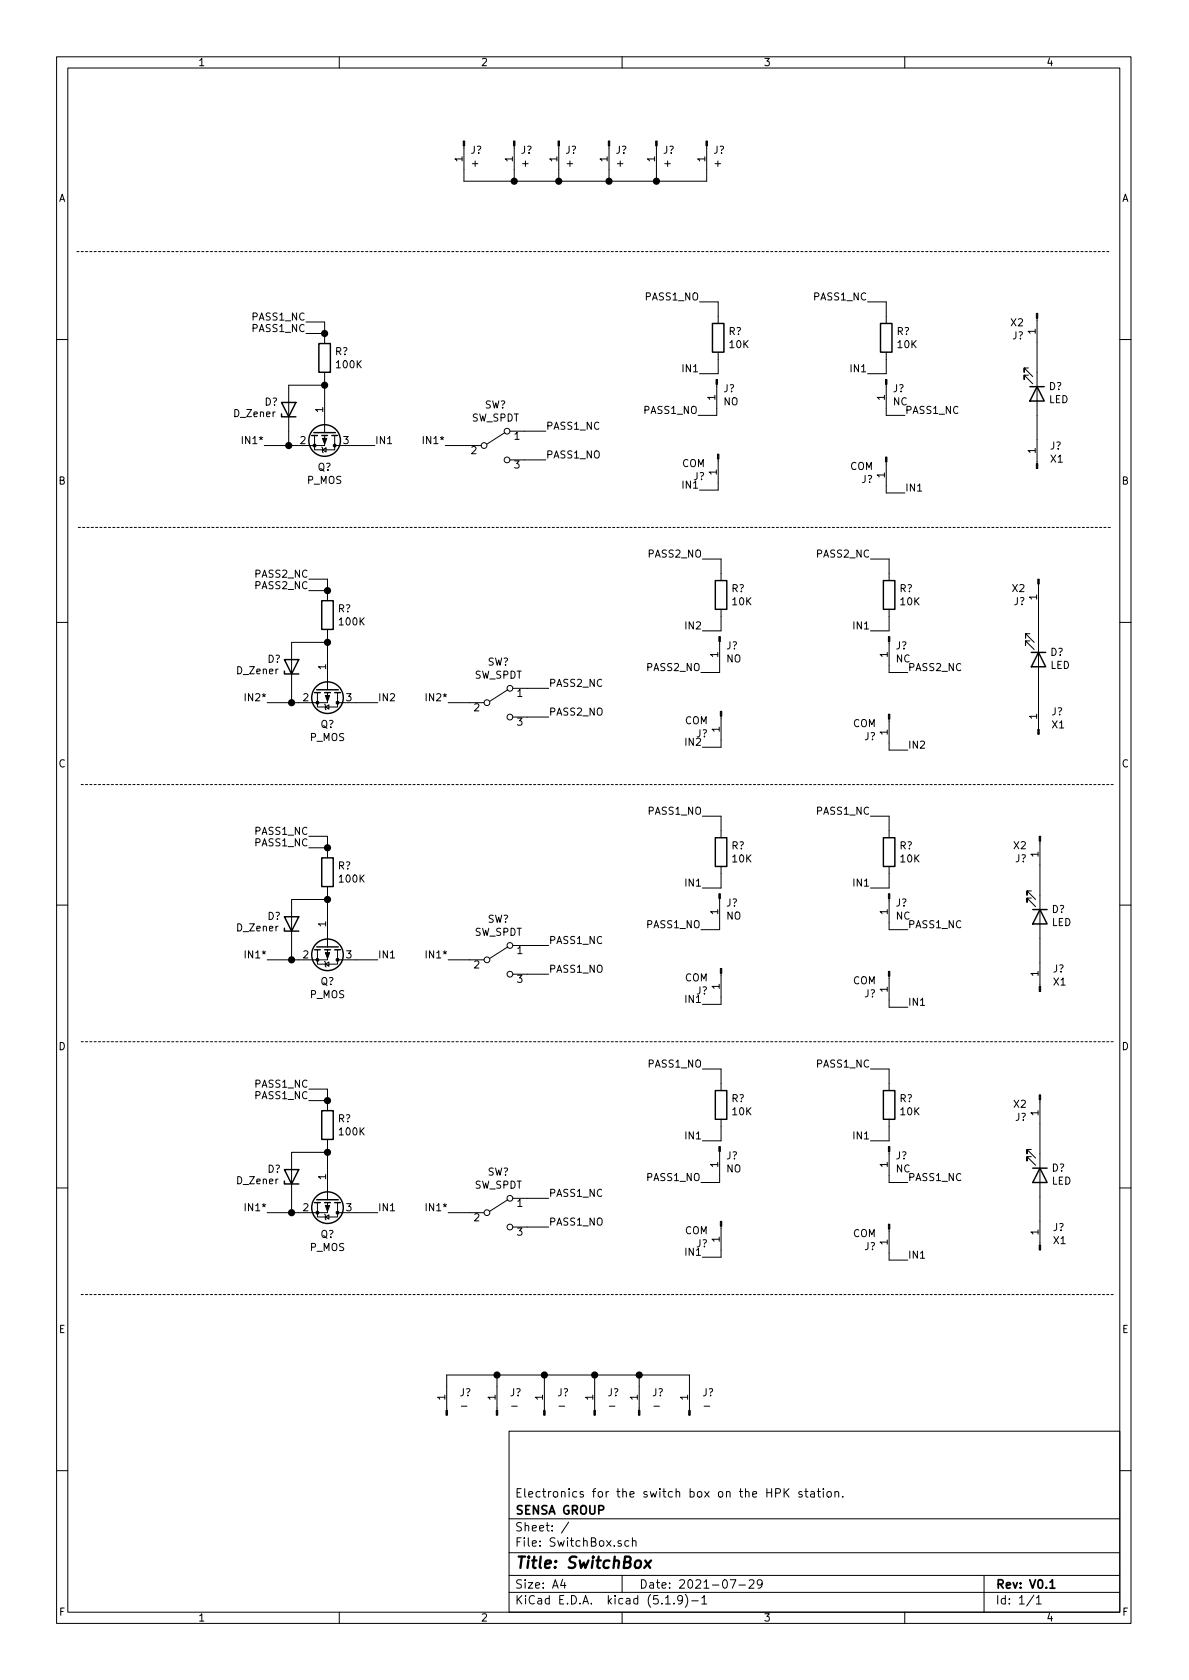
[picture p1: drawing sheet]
EESchema Schematic File Version 4
EELAYER 30 0
EELAYER END
$Descr A4 8268 11693 portrait
encoding utf-8
Sheet 1 1
Title "SwitchBox"
Date "2021-07-29"
Rev "V0.1"
Comp "SENSA GROUP"
Comment1 "Electronics for the switch box on the HPK station. "
Comment2 ""
Comment3 ""
Comment4 ""
$EndDescr
$Comp
L Connector:Conn_01x01_Male J?
U 1 1
P 4990 2640
F 0 "J?" V 5052 2684 50  0000 L CNN
F 1 "NO" V 5143 2684 50  0000 L CNN
F 2 "Connector:Banana_Jack_1Pin" H 4990 2640 50  0001 C CNN
F 3 "~" H 4990 2640 50  0001 C CNN
	1    4990 2640
	0    1    1    0   
$EndComp
$Comp
L Connector:Conn_01x01_Male J?
U 1 1
P 6170 3180
F 0 "J?" V 6324 3092 50  0000 R CNN
F 1 "COM" V 6233 3092 50  0000 R CNN
F 2 "Connector:Banana_Jack_1Pin" H 6170 3180 50  0001 C CNN
F 3 "~" H 6170 3180 50  0001 C CNN
	1    6170 3180
	0    1    1    0   
$EndComp
$Comp
L Connector:Conn_01x01_Male J?
U 1 1
P 6170 2640
F 0 "J?" V 6232 2684 50  0000 L CNN
F 1 "NC" V 6323 2684 50  0000 L CNN
F 2 "Connector:Banana_Jack_1Pin" H 6170 2640 50  0001 C CNN
F 3 "~" H 6170 2640 50  0001 C CNN
	1    6170 2640
	0    1    1    0   
$EndComp
$Comp
L Connector:Conn_01x01_Male J?
U 1 1
P 3230 980
F 0 "J?" V 3292 1024 50  0000 L CNN
F 1 "+" V 3383 1024 50  0000 L CNN
F 2 "Connector:Banana_Jack_1Pin" H 3230 980 50  0001 C CNN
F 3 "~" H 3230 980 50  0001 C CNN
	1    3230 980 
	0    1    1    0   
$EndComp
$Comp
L Connector:Conn_01x01_Male J?
U 1 1
P 3580 980
F 0 "J?" V 3642 1024 50  0000 L CNN
F 1 "+" V 3733 1024 50  0000 L CNN
F 2 "Connector:Banana_Jack_1Pin" H 3580 980 50  0001 C CNN
F 3 "~" H 3580 980 50  0001 C CNN
	1    3580 980 
	0    1    1    0   
$EndComp
$Comp
L Connector:Conn_01x01_Male J?
U 1 1
P 3890 980
F 0 "J?" V 3952 1024 50  0000 L CNN
F 1 "+" V 4043 1024 50  0000 L CNN
F 2 "Connector:Banana_Jack_1Pin" H 3890 980 50  0001 C CNN
F 3 "~" H 3890 980 50  0001 C CNN
	1    3890 980 
	0    1    1    0   
$EndComp
$Comp
L Connector:Conn_01x01_Male J?
U 1 1
P 4240 980
F 0 "J?" V 4302 1024 50  0000 L CNN
F 1 "+" V 4393 1024 50  0000 L CNN
F 2 "Connector:Banana_Jack_1Pin" H 4240 980 50  0001 C CNN
F 3 "~" H 4240 980 50  0001 C CNN
	1    4240 980 
	0    1    1    0   
$EndComp
$Comp
L Connector:Conn_01x01_Male J?
U 1 1
P 4570 980
F 0 "J?" V 4632 1024 50  0000 L CNN
F 1 "+" V 4723 1024 50  0000 L CNN
F 2 "Connector:Banana_Jack_1Pin" H 4570 980 50  0001 C CNN
F 3 "~" H 4570 980 50  0001 C CNN
	1    4570 980 
	0    1    1    0   
$EndComp
$Comp
L Connector:Conn_01x01_Male J?
U 1 1
P 4920 980
F 0 "J?" V 4982 1024 50  0000 L CNN
F 1 "+" V 5073 1024 50  0000 L CNN
F 2 "Connector:Banana_Jack_1Pin" H 4920 980 50  0001 C CNN
F 3 "~" H 4920 980 50  0001 C CNN
	1    4920 980 
	0    1    1    0   
$EndComp
Wire Wire Line
	3230 1260 3230 1180
Wire Wire Line
	3580 1180 3580 1260
Connection ~ 3580 1260
Wire Wire Line
	3580 1260 3230 1260
Wire Wire Line
	3890 1180 3890 1260
Connection ~ 3890 1260
Wire Wire Line
	3890 1260 3580 1260
Wire Wire Line
	4240 1180 4240 1260
Connection ~ 4240 1260
Wire Wire Line
	4570 1180 4570 1260
Connection ~ 4570 1260
Wire Wire Line
	4570 1260 4240 1260
Wire Wire Line
	4920 1180 4920 1260
Wire Wire Line
	4920 1260 4570 1260
$Comp
L Connector:Conn_01x01_Male J?
U 1 1
P 4800 9850
F 0 "J?" V 4954 9762 50  0000 R CNN
F 1 "-" V 4863 9762 50  0000 R CNN
F 2 "Connector:Banana_Jack_1Pin" H 4800 9850 50  0001 C CNN
F 3 "~" H 4800 9850 50  0001 C CNN
	1    4800 9850
	0    -1   -1   0   
$EndComp
Wire Wire Line
	4800 9570 4800 9650
$Comp
L Connector:Conn_01x01_Male J?
U 1 1
P 5000 3160
F 0 "J?" V 5154 3072 50  0000 R CNN
F 1 "COM" V 5063 3072 50  0000 R CNN
F 2 "Connector:Banana_Jack_1Pin" H 5000 3160 50  0001 C CNN
F 3 "~" H 5000 3160 50  0001 C CNN
	1    5000 3160
	0    1    1    0   
$EndComp
Wire Wire Line
	6170 3380 6170 3430
Wire Wire Line
	6170 3430 6300 3430
Wire Wire Line
	5000 3410 5000 3360
Wire Wire Line
	5000 3410 4870 3410
Wire Wire Line
	6170 2840 6170 2890
Wire Wire Line
	6170 2890 6300 2890
Wire Wire Line
	3250 3100 3100 3100
$Comp
L Device:R R?
U 1 1
P 5000 2350
F 0 "R?" H 5070 2396 50  0000 L CNN
F 1 "10K" H 5070 2305 50  0000 L CNN
F 2 "Resistor_SMD:R_1206_3216Metric" V 4930 2350 50  0001 C CNN
F 3 "~" H 5000 2350 50  0001 C CNN
	1    5000 2350
	1    0    0    -1  
$EndComp
Wire Wire Line
	3650 3200 3800 3200
Text Label 3800 3200 0    50   ~ 0
PASS1_NO
$Comp
L Switch:SW_SPDT SW?
U 1 1
P 3450 3100
F 0 "SW?" H 3450 3385 50  0000 C CNN
F 1 "SW_SPDT" H 3450 3294 50  0000 C CNN
F 2 "" H 3450 3100 50  0001 C CNN
F 3 "~" H 3450 3100 50  0001 C CNN
	1    3450 3100
	1    0    0    -1  
$EndComp
Wire Wire Line
	3650 3000 3800 3000
Text Label 3800 3000 0    50   ~ 0
PASS1_NC
Text Label 3100 3100 2    50   ~ 0
IN1*
Text Label 4870 3410 2    50   ~ 0
IN1
Text Label 6300 3430 0    50   ~ 0
IN1
Text Label 6300 2890 0    50   ~ 0
PASS1_NC
Wire Wire Line
	4990 2890 4990 2840
Wire Wire Line
	4990 2890 4860 2890
Text Label 4860 2890 2    50   ~ 0
PASS1_NO
Text Label 4870 2600 2    50   ~ 0
IN1
Wire Wire Line
	4870 2100 5000 2100
Wire Wire Line
	5000 2200 5000 2100
Wire Wire Line
	4870 2600 5000 2600
Text Label 4870 2100 2    50   ~ 0
PASS1_NO
Wire Wire Line
	5000 2500 5000 2600
$Comp
L Device:R R?
U 1 1
P 6170 2350
F 0 "R?" H 6240 2396 50  0000 L CNN
F 1 "10K" H 6240 2305 50  0000 L CNN
F 2 "Resistor_SMD:R_1206_3216Metric" V 6100 2350 50  0001 C CNN
F 3 "~" H 6170 2350 50  0001 C CNN
	1    6170 2350
	1    0    0    -1  
$EndComp
Text Label 6040 2600 2    50   ~ 0
IN1
Wire Wire Line
	6040 2100 6170 2100
Wire Wire Line
	6170 2200 6170 2100
Wire Wire Line
	6040 2600 6170 2600
Wire Wire Line
	6170 2500 6170 2600
Text Label 6040 2100 2    50   ~ 0
PASS1_NC
$Comp
L Transistor_FET:FDN340P Q?
U 1 1
P 2260 3000
F 0 "Q?" V 2509 3000 50  0000 C CNN
F 1 "P_MOS" V 2600 3000 50  0000 C CNN
F 2 "Package_TO_SOT_SMD:TO-252-3_TabPin2" H 2460 2925 50  0001 L CIN
F 3 "https://www.onsemi.com/pub/Collateral/FDN340P-D.PDF" H 2260 3000 50  0001 L CNN
	1    2260 3000
	0    1    1    0   
$EndComp
$Comp
L Device:D_Zener D?
U 1 1
P 2010 2850
F 0 "D?" V 2060 3020 50  0000 R CNN
F 1 "D_Zener" V 1980 3240 50  0000 R CNN
F 2 "" H 2010 2850 50  0001 C CNN
F 3 "Diode_SMD:D_SOD-323" H 2010 2850 50  0001 C CNN
	1    2010 2850
	0    -1   -1   0   
$EndComp
$Comp
L Device:R R?
U 1 1
P 2260 2490
F 0 "R?" H 2330 2536 50  0000 L CNN
F 1 "100K" H 2330 2445 50  0000 L CNN
F 2 "Resistor_SMD:R_1206_3216Metric" V 2190 2490 50  0001 C CNN
F 3 "~" H 2260 2490 50  0001 C CNN
	1    2260 2490
	1    0    0    -1  
$EndComp
Text Label 2610 3100 0    50   ~ 0
IN1
Wire Wire Line
	2010 3000 2010 3100
Wire Wire Line
	1840 3100 2010 3100
Wire Wire Line
	2060 3100 2010 3100
Connection ~ 2010 3100
Wire Wire Line
	2260 2640 2260 2680
Wire Wire Line
	2010 2700 2010 2680
Wire Wire Line
	2010 2680 2260 2680
Connection ~ 2260 2680
Wire Wire Line
	2260 2680 2260 2800
Wire Wire Line
	2460 3100 2610 3100
Text Label 1840 3100 2    50   ~ 0
IN1*
Wire Wire Line
	2130 2240 2260 2240
Text Label 2130 2240 2    50   ~ 0
PASS1_NC
Wire Wire Line
	2260 2340 2260 2320
Text Label 2130 2320 2    50   ~ 0
PASS1_NC
Wire Wire Line
	2130 2320 2260 2320
Connection ~ 2260 2320
Wire Wire Line
	2260 2320 2260 2240
$Comp
L Connector:Conn_01x01_Male J?
U 1 1
P 3110 9850
F 0 "J?" V 3264 9762 50  0000 R CNN
F 1 "-" V 3173 9762 50  0000 R CNN
F 2 "Connector:Banana_Jack_1Pin" H 3110 9850 50  0001 C CNN
F 3 "~" H 3110 9850 50  0001 C CNN
	1    3110 9850
	0    -1   -1   0   
$EndComp
Wire Wire Line
	3110 9570 3460 9570
Wire Wire Line
	3110 9650 3110 9570
Wire Wire Line
	3460 9570 3790 9570
Connection ~ 3460 9570
Wire Wire Line
	3460 9650 3460 9570
Connection ~ 3790 9570
Wire Wire Line
	3790 9650 3790 9570
Wire Wire Line
	4140 9570 4450 9570
Connection ~ 4140 9570
Wire Wire Line
	4140 9650 4140 9570
Wire Wire Line
	4450 9570 4800 9570
Connection ~ 4450 9570
Wire Wire Line
	4450 9650 4450 9570
$Comp
L Connector:Conn_01x01_Male J?
U 1 1
P 3460 9850
F 0 "J?" V 3614 9762 50  0000 R CNN
F 1 "-" V 3523 9762 50  0000 R CNN
F 2 "Connector:Banana_Jack_1Pin" H 3460 9850 50  0001 C CNN
F 3 "~" H 3460 9850 50  0001 C CNN
	1    3460 9850
	0    -1   -1   0   
$EndComp
$Comp
L Connector:Conn_01x01_Male J?
U 1 1
P 3790 9850
F 0 "J?" V 3944 9762 50  0000 R CNN
F 1 "-" V 3853 9762 50  0000 R CNN
F 2 "Connector:Banana_Jack_1Pin" H 3790 9850 50  0001 C CNN
F 3 "~" H 3790 9850 50  0001 C CNN
	1    3790 9850
	0    -1   -1   0   
$EndComp
$Comp
L Connector:Conn_01x01_Male J?
U 1 1
P 4140 9850
F 0 "J?" V 4294 9762 50  0000 R CNN
F 1 "-" V 4203 9762 50  0000 R CNN
F 2 "Connector:Banana_Jack_1Pin" H 4140 9850 50  0001 C CNN
F 3 "~" H 4140 9850 50  0001 C CNN
	1    4140 9850
	0    -1   -1   0   
$EndComp
$Comp
L Connector:Conn_01x01_Male J?
U 1 1
P 4450 9850
F 0 "J?" V 4604 9762 50  0000 R CNN
F 1 "-" V 4513 9762 50  0000 R CNN
F 2 "Connector:Banana_Jack_1Pin" H 4450 9850 50  0001 C CNN
F 3 "~" H 4450 9850 50  0001 C CNN
	1    4450 9850
	0    -1   -1   0   
$EndComp
Wire Wire Line
	3890 1260 4240 1260
Wire Wire Line
	3790 9570 4140 9570
Wire Notes Line
	7720 1750 530  1750
Wire Notes Line
	7730 3670 540  3670
$Comp
L Connector:Conn_01x01_Male J?
U 1 1
P 5010 4430
F 0 "J?" V 5072 4474 50  0000 L CNN
F 1 "NO" V 5163 4474 50  0000 L CNN
F 2 "Connector:Banana_Jack_1Pin" H 5010 4430 50  0001 C CNN
F 3 "~" H 5010 4430 50  0001 C CNN
	1    5010 4430
	0    1    1    0   
$EndComp
$Comp
L Connector:Conn_01x01_Male J?
U 1 1
P 6190 4970
F 0 "J?" V 6344 4882 50  0000 R CNN
F 1 "COM" V 6253 4882 50  0000 R CNN
F 2 "Connector:Banana_Jack_1Pin" H 6190 4970 50  0001 C CNN
F 3 "~" H 6190 4970 50  0001 C CNN
	1    6190 4970
	0    1    1    0   
$EndComp
$Comp
L Connector:Conn_01x01_Male J?
U 1 1
P 6190 4430
F 0 "J?" V 6252 4474 50  0000 L CNN
F 1 "NC" V 6343 4474 50  0000 L CNN
F 2 "Connector:Banana_Jack_1Pin" H 6190 4430 50  0001 C CNN
F 3 "~" H 6190 4430 50  0001 C CNN
	1    6190 4430
	0    1    1    0   
$EndComp
$Comp
L Connector:Conn_01x01_Male J?
U 1 1
P 5020 4950
F 0 "J?" V 5174 4862 50  0000 R CNN
F 1 "COM" V 5083 4862 50  0000 R CNN
F 2 "Connector:Banana_Jack_1Pin" H 5020 4950 50  0001 C CNN
F 3 "~" H 5020 4950 50  0001 C CNN
	1    5020 4950
	0    1    1    0   
$EndComp
Wire Wire Line
	6190 5170 6190 5220
Wire Wire Line
	6190 5220 6320 5220
Wire Wire Line
	5020 5200 5020 5150
Wire Wire Line
	5020 5200 4890 5200
Wire Wire Line
	6190 4630 6190 4680
Wire Wire Line
	6190 4680 6320 4680
Wire Wire Line
	3270 4890 3120 4890
$Comp
L Device:R R?
U 1 1
P 5020 4140
F 0 "R?" H 5090 4186 50  0000 L CNN
F 1 "10K" H 5090 4095 50  0000 L CNN
F 2 "Resistor_SMD:R_1206_3216Metric" V 4950 4140 50  0001 C CNN
F 3 "~" H 5020 4140 50  0001 C CNN
	1    5020 4140
	1    0    0    -1  
$EndComp
Wire Wire Line
	3670 4990 3820 4990
Text Label 3820 4990 0    50   ~ 0
PASS2_NO
$Comp
L Switch:SW_SPDT SW?
U 1 1
P 3470 4890
F 0 "SW?" H 3470 5175 50  0000 C CNN
F 1 "SW_SPDT" H 3470 5084 50  0000 C CNN
F 2 "" H 3470 4890 50  0001 C CNN
F 3 "~" H 3470 4890 50  0001 C CNN
	1    3470 4890
	1    0    0    -1  
$EndComp
Wire Wire Line
	3670 4790 3820 4790
Text Label 3820 4790 0    50   ~ 0
PASS2_NC
Text Label 3120 4890 2    50   ~ 0
IN2*
Text Label 4890 5200 2    50   ~ 0
IN2
Text Label 6320 5220 0    50   ~ 0
IN2
Text Label 6320 4680 0    50   ~ 0
PASS2_NC
Wire Wire Line
	5010 4680 5010 4630
Wire Wire Line
	5010 4680 4880 4680
Text Label 4880 4680 2    50   ~ 0
PASS2_NO
Text Label 4890 4390 2    50   ~ 0
IN2
Wire Wire Line
	4890 3890 5020 3890
Wire Wire Line
	5020 3990 5020 3890
Wire Wire Line
	4890 4390 5020 4390
Text Label 4890 3890 2    50   ~ 0
PASS2_NO
Wire Wire Line
	5020 4290 5020 4390
$Comp
L Device:R R?
U 1 1
P 6190 4140
F 0 "R?" H 6260 4186 50  0000 L CNN
F 1 "10K" H 6260 4095 50  0000 L CNN
F 2 "Resistor_SMD:R_1206_3216Metric" V 6120 4140 50  0001 C CNN
F 3 "~" H 6190 4140 50  0001 C CNN
	1    6190 4140
	1    0    0    -1  
$EndComp
Text Label 6060 4390 2    50   ~ 0
IN1
Wire Wire Line
	6060 3890 6190 3890
Wire Wire Line
	6190 3990 6190 3890
Wire Wire Line
	6060 4390 6190 4390
Wire Wire Line
	6190 4290 6190 4390
Text Label 6060 3890 2    50   ~ 0
PASS2_NC
$Comp
L Transistor_FET:FDN340P Q?
U 1 1
P 2280 4790
F 0 "Q?" V 2529 4790 50  0000 C CNN
F 1 "P_MOS" V 2620 4790 50  0000 C CNN
F 2 "Package_TO_SOT_SMD:TO-252-3_TabPin2" H 2480 4715 50  0001 L CIN
F 3 "https://www.onsemi.com/pub/Collateral/FDN340P-D.PDF" H 2280 4790 50  0001 L CNN
	1    2280 4790
	0    1    1    0   
$EndComp
$Comp
L Device:D_Zener D?
U 1 1
P 2030 4640
F 0 "D?" V 2080 4810 50  0000 R CNN
F 1 "D_Zener" V 2000 5030 50  0000 R CNN
F 2 "" H 2030 4640 50  0001 C CNN
F 3 "Diode_SMD:D_SOD-323" H 2030 4640 50  0001 C CNN
	1    2030 4640
	0    -1   -1   0   
$EndComp
$Comp
L Device:R R?
U 1 1
P 2280 4280
F 0 "R?" H 2350 4326 50  0000 L CNN
F 1 "100K" H 2350 4235 50  0000 L CNN
F 2 "Resistor_SMD:R_1206_3216Metric" V 2210 4280 50  0001 C CNN
F 3 "~" H 2280 4280 50  0001 C CNN
	1    2280 4280
	1    0    0    -1  
$EndComp
Text Label 2630 4890 0    50   ~ 0
IN2
Wire Wire Line
	2030 4790 2030 4890
Wire Wire Line
	1860 4890 2030 4890
Wire Wire Line
	2080 4890 2030 4890
Connection ~ 2030 4890
Wire Wire Line
	2280 4430 2280 4470
Wire Wire Line
	2030 4490 2030 4470
Wire Wire Line
	2030 4470 2280 4470
Connection ~ 2280 4470
Wire Wire Line
	2280 4470 2280 4590
Wire Wire Line
	2480 4890 2630 4890
Text Label 1860 4890 2    50   ~ 0
IN2*
Wire Wire Line
	2150 4030 2280 4030
Text Label 2150 4030 2    50   ~ 0
PASS2_NC
Wire Wire Line
	2280 4130 2280 4110
Text Label 2150 4110 2    50   ~ 0
PASS2_NC
Wire Wire Line
	2150 4110 2280 4110
Connection ~ 2280 4110
Wire Wire Line
	2280 4110 2280 4030
Wire Notes Line
	7750 5460 560  5460
$Comp
L Connector:Conn_01x01_Male J?
U 1 1
P 5010 6220
F 0 "J?" V 5072 6264 50  0000 L CNN
F 1 "NO" V 5163 6264 50  0000 L CNN
F 2 "Connector:Banana_Jack_1Pin" H 5010 6220 50  0001 C CNN
F 3 "~" H 5010 6220 50  0001 C CNN
	1    5010 6220
	0    1    1    0   
$EndComp
$Comp
L Connector:Conn_01x01_Male J?
U 1 1
P 6190 6760
F 0 "J?" V 6344 6672 50  0000 R CNN
F 1 "COM" V 6253 6672 50  0000 R CNN
F 2 "Connector:Banana_Jack_1Pin" H 6190 6760 50  0001 C CNN
F 3 "~" H 6190 6760 50  0001 C CNN
	1    6190 6760
	0    1    1    0   
$EndComp
$Comp
L Connector:Conn_01x01_Male J?
U 1 1
P 6190 6220
F 0 "J?" V 6252 6264 50  0000 L CNN
F 1 "NC" V 6343 6264 50  0000 L CNN
F 2 "Connector:Banana_Jack_1Pin" H 6190 6220 50  0001 C CNN
F 3 "~" H 6190 6220 50  0001 C CNN
	1    6190 6220
	0    1    1    0   
$EndComp
$Comp
L Connector:Conn_01x01_Male J?
U 1 1
P 5020 6740
F 0 "J?" V 5174 6652 50  0000 R CNN
F 1 "COM" V 5083 6652 50  0000 R CNN
F 2 "Connector:Banana_Jack_1Pin" H 5020 6740 50  0001 C CNN
F 3 "~" H 5020 6740 50  0001 C CNN
	1    5020 6740
	0    1    1    0   
$EndComp
Wire Wire Line
	6190 6960 6190 7010
Wire Wire Line
	6190 7010 6320 7010
Wire Wire Line
	5020 6990 5020 6940
Wire Wire Line
	5020 6990 4890 6990
Wire Wire Line
	6190 6420 6190 6470
Wire Wire Line
	6190 6470 6320 6470
Wire Wire Line
	3270 6680 3120 6680
$Comp
L Device:R R?
U 1 1
P 5020 5930
F 0 "R?" H 5090 5976 50  0000 L CNN
F 1 "10K" H 5090 5885 50  0000 L CNN
F 2 "Resistor_SMD:R_1206_3216Metric" V 4950 5930 50  0001 C CNN
F 3 "~" H 5020 5930 50  0001 C CNN
	1    5020 5930
	1    0    0    -1  
$EndComp
Wire Wire Line
	3670 6780 3820 6780
Text Label 3820 6780 0    50   ~ 0
PASS1_NO
$Comp
L Switch:SW_SPDT SW?
U 1 1
P 3470 6680
F 0 "SW?" H 3470 6965 50  0000 C CNN
F 1 "SW_SPDT" H 3470 6874 50  0000 C CNN
F 2 "" H 3470 6680 50  0001 C CNN
F 3 "~" H 3470 6680 50  0001 C CNN
	1    3470 6680
	1    0    0    -1  
$EndComp
Wire Wire Line
	3670 6580 3820 6580
Text Label 3820 6580 0    50   ~ 0
PASS1_NC
Text Label 3120 6680 2    50   ~ 0
IN1*
Text Label 4890 6990 2    50   ~ 0
IN1
Text Label 6320 7010 0    50   ~ 0
IN1
Text Label 6320 6470 0    50   ~ 0
PASS1_NC
Wire Wire Line
	5010 6470 5010 6420
Wire Wire Line
	5010 6470 4880 6470
Text Label 4880 6470 2    50   ~ 0
PASS1_NO
Text Label 4890 6180 2    50   ~ 0
IN1
Wire Wire Line
	4890 5680 5020 5680
Wire Wire Line
	5020 5780 5020 5680
Wire Wire Line
	4890 6180 5020 6180
Text Label 4890 5680 2    50   ~ 0
PASS1_NO
Wire Wire Line
	5020 6080 5020 6180
$Comp
L Device:R R?
U 1 1
P 6190 5930
F 0 "R?" H 6260 5976 50  0000 L CNN
F 1 "10K" H 6260 5885 50  0000 L CNN
F 2 "Resistor_SMD:R_1206_3216Metric" V 6120 5930 50  0001 C CNN
F 3 "~" H 6190 5930 50  0001 C CNN
	1    6190 5930
	1    0    0    -1  
$EndComp
Text Label 6060 6180 2    50   ~ 0
IN1
Wire Wire Line
	6060 5680 6190 5680
Wire Wire Line
	6190 5780 6190 5680
Wire Wire Line
	6060 6180 6190 6180
Wire Wire Line
	6190 6080 6190 6180
Text Label 6060 5680 2    50   ~ 0
PASS1_NC
$Comp
L Transistor_FET:FDN340P Q?
U 1 1
P 2280 6580
F 0 "Q?" V 2529 6580 50  0000 C CNN
F 1 "P_MOS" V 2620 6580 50  0000 C CNN
F 2 "Package_TO_SOT_SMD:TO-252-3_TabPin2" H 2480 6505 50  0001 L CIN
F 3 "https://www.onsemi.com/pub/Collateral/FDN340P-D.PDF" H 2280 6580 50  0001 L CNN
	1    2280 6580
	0    1    1    0   
$EndComp
$Comp
L Device:D_Zener D?
U 1 1
P 2030 6430
F 0 "D?" V 2080 6600 50  0000 R CNN
F 1 "D_Zener" V 2000 6820 50  0000 R CNN
F 2 "" H 2030 6430 50  0001 C CNN
F 3 "Diode_SMD:D_SOD-323" H 2030 6430 50  0001 C CNN
	1    2030 6430
	0    -1   -1   0   
$EndComp
$Comp
L Device:R R?
U 1 1
P 2280 6070
F 0 "R?" H 2350 6116 50  0000 L CNN
F 1 "100K" H 2350 6025 50  0000 L CNN
F 2 "Resistor_SMD:R_1206_3216Metric" V 2210 6070 50  0001 C CNN
F 3 "~" H 2280 6070 50  0001 C CNN
	1    2280 6070
	1    0    0    -1  
$EndComp
Text Label 2630 6680 0    50   ~ 0
IN1
Wire Wire Line
	2030 6580 2030 6680
Wire Wire Line
	1860 6680 2030 6680
Wire Wire Line
	2080 6680 2030 6680
Connection ~ 2030 6680
Wire Wire Line
	2280 6220 2280 6260
Wire Wire Line
	2030 6280 2030 6260
Wire Wire Line
	2030 6260 2280 6260
Connection ~ 2280 6260
Wire Wire Line
	2280 6260 2280 6380
Wire Wire Line
	2480 6680 2630 6680
Text Label 1860 6680 2    50   ~ 0
IN1*
Wire Wire Line
	2150 5820 2280 5820
Text Label 2150 5820 2    50   ~ 0
PASS1_NC
Wire Wire Line
	2280 5920 2280 5900
Text Label 2150 5900 2    50   ~ 0
PASS1_NC
Wire Wire Line
	2150 5900 2280 5900
Connection ~ 2280 5900
Wire Wire Line
	2280 5900 2280 5820
Wire Notes Line
	7750 7250 560  7250
$Comp
L Connector:Conn_01x01_Male J?
U 1 1
P 5010 7980
F 0 "J?" V 5072 8024 50  0000 L CNN
F 1 "NO" V 5163 8024 50  0000 L CNN
F 2 "Connector:Banana_Jack_1Pin" H 5010 7980 50  0001 C CNN
F 3 "~" H 5010 7980 50  0001 C CNN
	1    5010 7980
	0    1    1    0   
$EndComp
$Comp
L Connector:Conn_01x01_Male J?
U 1 1
P 6190 8520
F 0 "J?" V 6344 8432 50  0000 R CNN
F 1 "COM" V 6253 8432 50  0000 R CNN
F 2 "Connector:Banana_Jack_1Pin" H 6190 8520 50  0001 C CNN
F 3 "~" H 6190 8520 50  0001 C CNN
	1    6190 8520
	0    1    1    0   
$EndComp
$Comp
L Connector:Conn_01x01_Male J?
U 1 1
P 6190 7980
F 0 "J?" V 6252 8024 50  0000 L CNN
F 1 "NC" V 6343 8024 50  0000 L CNN
F 2 "Connector:Banana_Jack_1Pin" H 6190 7980 50  0001 C CNN
F 3 "~" H 6190 7980 50  0001 C CNN
	1    6190 7980
	0    1    1    0   
$EndComp
$Comp
L Connector:Conn_01x01_Male J?
U 1 1
P 5020 8500
F 0 "J?" V 5174 8412 50  0000 R CNN
F 1 "COM" V 5083 8412 50  0000 R CNN
F 2 "Connector:Banana_Jack_1Pin" H 5020 8500 50  0001 C CNN
F 3 "~" H 5020 8500 50  0001 C CNN
	1    5020 8500
	0    1    1    0   
$EndComp
Wire Wire Line
	6190 8720 6190 8770
Wire Wire Line
	6190 8770 6320 8770
Wire Wire Line
	5020 8750 5020 8700
Wire Wire Line
	5020 8750 4890 8750
Wire Wire Line
	6190 8180 6190 8230
Wire Wire Line
	6190 8230 6320 8230
Wire Wire Line
	3270 8440 3120 8440
$Comp
L Device:R R?
U 1 1
P 5020 7690
F 0 "R?" H 5090 7736 50  0000 L CNN
F 1 "10K" H 5090 7645 50  0000 L CNN
F 2 "Resistor_SMD:R_1206_3216Metric" V 4950 7690 50  0001 C CNN
F 3 "~" H 5020 7690 50  0001 C CNN
	1    5020 7690
	1    0    0    -1  
$EndComp
Wire Wire Line
	3670 8540 3820 8540
Text Label 3820 8540 0    50   ~ 0
PASS1_NO
$Comp
L Switch:SW_SPDT SW?
U 1 1
P 3470 8440
F 0 "SW?" H 3470 8725 50  0000 C CNN
F 1 "SW_SPDT" H 3470 8634 50  0000 C CNN
F 2 "" H 3470 8440 50  0001 C CNN
F 3 "~" H 3470 8440 50  0001 C CNN
	1    3470 8440
	1    0    0    -1  
$EndComp
Wire Wire Line
	3670 8340 3820 8340
Text Label 3820 8340 0    50   ~ 0
PASS1_NC
Text Label 3120 8440 2    50   ~ 0
IN1*
Text Label 4890 8750 2    50   ~ 0
IN1
Text Label 6320 8770 0    50   ~ 0
IN1
Text Label 6320 8230 0    50   ~ 0
PASS1_NC
Wire Wire Line
	5010 8230 5010 8180
Wire Wire Line
	5010 8230 4880 8230
Text Label 4880 8230 2    50   ~ 0
PASS1_NO
Text Label 4890 7940 2    50   ~ 0
IN1
Wire Wire Line
	4890 7440 5020 7440
Wire Wire Line
	5020 7540 5020 7440
Wire Wire Line
	4890 7940 5020 7940
Text Label 4890 7440 2    50   ~ 0
PASS1_NO
Wire Wire Line
	5020 7840 5020 7940
$Comp
L Device:R R?
U 1 1
P 6190 7690
F 0 "R?" H 6260 7736 50  0000 L CNN
F 1 "10K" H 6260 7645 50  0000 L CNN
F 2 "Resistor_SMD:R_1206_3216Metric" V 6120 7690 50  0001 C CNN
F 3 "~" H 6190 7690 50  0001 C CNN
	1    6190 7690
	1    0    0    -1  
$EndComp
Text Label 6060 7940 2    50   ~ 0
IN1
Wire Wire Line
	6060 7440 6190 7440
Wire Wire Line
	6190 7540 6190 7440
Wire Wire Line
	6060 7940 6190 7940
Wire Wire Line
	6190 7840 6190 7940
Text Label 6060 7440 2    50   ~ 0
PASS1_NC
$Comp
L Transistor_FET:FDN340P Q?
U 1 1
P 2280 8340
F 0 "Q?" V 2529 8340 50  0000 C CNN
F 1 "P_MOS" V 2620 8340 50  0000 C CNN
F 2 "Package_TO_SOT_SMD:TO-252-3_TabPin2" H 2480 8265 50  0001 L CIN
F 3 "https://www.onsemi.com/pub/Collateral/FDN340P-D.PDF" H 2280 8340 50  0001 L CNN
	1    2280 8340
	0    1    1    0   
$EndComp
$Comp
L Device:D_Zener D?
U 1 1
P 2030 8190
F 0 "D?" V 2080 8360 50  0000 R CNN
F 1 "D_Zener" V 2000 8580 50  0000 R CNN
F 2 "" H 2030 8190 50  0001 C CNN
F 3 "Diode_SMD:D_SOD-323" H 2030 8190 50  0001 C CNN
	1    2030 8190
	0    -1   -1   0   
$EndComp
$Comp
L Device:R R?
U 1 1
P 2280 7830
F 0 "R?" H 2350 7876 50  0000 L CNN
F 1 "100K" H 2350 7785 50  0000 L CNN
F 2 "Resistor_SMD:R_1206_3216Metric" V 2210 7830 50  0001 C CNN
F 3 "~" H 2280 7830 50  0001 C CNN
	1    2280 7830
	1    0    0    -1  
$EndComp
Text Label 2630 8440 0    50   ~ 0
IN1
Wire Wire Line
	2030 8340 2030 8440
Wire Wire Line
	1860 8440 2030 8440
Wire Wire Line
	2080 8440 2030 8440
Connection ~ 2030 8440
Wire Wire Line
	2280 7980 2280 8020
Wire Wire Line
	2030 8040 2030 8020
Wire Wire Line
	2030 8020 2280 8020
Connection ~ 2280 8020
Wire Wire Line
	2280 8020 2280 8140
Wire Wire Line
	2480 8440 2630 8440
Text Label 1860 8440 2    50   ~ 0
IN1*
Wire Wire Line
	2150 7580 2280 7580
Text Label 2150 7580 2    50   ~ 0
PASS1_NC
Wire Wire Line
	2280 7680 2280 7660
Text Label 2150 7660 2    50   ~ 0
PASS1_NC
Wire Wire Line
	2150 7660 2280 7660
Connection ~ 2280 7660
Wire Wire Line
	2280 7660 2280 7580
Wire Notes Line
	7750 9010 560  9010
$Comp
L Device:LED D?
U 1 1
P 7220 2740
F 0 "D?" V 7167 2820 50  0000 L CNN
F 1 "LED" V 7258 2820 50  0000 L CNN
F 2 "" H 7220 2740 50  0001 C CNN
F 3 "~" H 7220 2740 50  0001 C CNN
	1    7220 2740
	0    1    1    0   
$EndComp
$Comp
L Connector:Conn_01x01_Male J?
U 1 1
P 7220 2180
F 0 "J?" V 7374 2092 50  0000 R CNN
F 1 "X2" V 7283 2092 50  0000 R CNN
F 2 "Connector:Banana_Jack_1Pin" H 7220 2180 50  0001 C CNN
F 3 "~" H 7220 2180 50  0001 C CNN
	1    7220 2180
	0    1    1    0   
$EndComp
$Comp
L Connector:Conn_01x01_Male J?
U 1 1
P 7220 3260
F 0 "J?" V 7374 3172 50  0000 R CNN
F 1 "X1" V 7283 3172 50  0000 R CNN
F 2 "Connector:Banana_Jack_1Pin" H 7220 3260 50  0001 C CNN
F 3 "~" H 7220 3260 50  0001 C CNN
	1    7220 3260
	0    -1   -1   0   
$EndComp
Wire Wire Line
	7220 2380 7220 2590
Wire Wire Line
	7220 3060 7220 2890
$Comp
L Device:LED D?
U 1 1
P 7230 4590
F 0 "D?" V 7177 4670 50  0000 L CNN
F 1 "LED" V 7268 4670 50  0000 L CNN
F 2 "" H 7230 4590 50  0001 C CNN
F 3 "~" H 7230 4590 50  0001 C CNN
	1    7230 4590
	0    1    1    0   
$EndComp
$Comp
L Connector:Conn_01x01_Male J?
U 1 1
P 7230 4030
F 0 "J?" V 7384 3942 50  0000 R CNN
F 1 "X2" V 7293 3942 50  0000 R CNN
F 2 "Connector:Banana_Jack_1Pin" H 7230 4030 50  0001 C CNN
F 3 "~" H 7230 4030 50  0001 C CNN
	1    7230 4030
	0    1    1    0   
$EndComp
$Comp
L Connector:Conn_01x01_Male J?
U 1 1
P 7230 5110
F 0 "J?" V 7384 5022 50  0000 R CNN
F 1 "X1" V 7293 5022 50  0000 R CNN
F 2 "Connector:Banana_Jack_1Pin" H 7230 5110 50  0001 C CNN
F 3 "~" H 7230 5110 50  0001 C CNN
	1    7230 5110
	0    -1   -1   0   
$EndComp
Wire Wire Line
	7230 4230 7230 4440
Wire Wire Line
	7230 4910 7230 4740
$Comp
L Device:LED D?
U 1 1
P 7240 6380
F 0 "D?" V 7187 6460 50  0000 L CNN
F 1 "LED" V 7278 6460 50  0000 L CNN
F 2 "" H 7240 6380 50  0001 C CNN
F 3 "~" H 7240 6380 50  0001 C CNN
	1    7240 6380
	0    1    1    0   
$EndComp
$Comp
L Connector:Conn_01x01_Male J?
U 1 1
P 7240 5820
F 0 "J?" V 7394 5732 50  0000 R CNN
F 1 "X2" V 7303 5732 50  0000 R CNN
F 2 "Connector:Banana_Jack_1Pin" H 7240 5820 50  0001 C CNN
F 3 "~" H 7240 5820 50  0001 C CNN
	1    7240 5820
	0    1    1    0   
$EndComp
$Comp
L Connector:Conn_01x01_Male J?
U 1 1
P 7240 6900
F 0 "J?" V 7394 6812 50  0000 R CNN
F 1 "X1" V 7303 6812 50  0000 R CNN
F 2 "Connector:Banana_Jack_1Pin" H 7240 6900 50  0001 C CNN
F 3 "~" H 7240 6900 50  0001 C CNN
	1    7240 6900
	0    -1   -1   0   
$EndComp
Wire Wire Line
	7240 6020 7240 6230
Wire Wire Line
	7240 6700 7240 6530
$Comp
L Device:LED D?
U 1 1
P 7240 8180
F 0 "D?" V 7187 8260 50  0000 L CNN
F 1 "LED" V 7278 8260 50  0000 L CNN
F 2 "" H 7240 8180 50  0001 C CNN
F 3 "~" H 7240 8180 50  0001 C CNN
	1    7240 8180
	0    1    1    0   
$EndComp
$Comp
L Connector:Conn_01x01_Male J?
U 1 1
P 7240 7620
F 0 "J?" V 7394 7532 50  0000 R CNN
F 1 "X2" V 7303 7532 50  0000 R CNN
F 2 "Connector:Banana_Jack_1Pin" H 7240 7620 50  0001 C CNN
F 3 "~" H 7240 7620 50  0001 C CNN
	1    7240 7620
	0    1    1    0   
$EndComp
$Comp
L Connector:Conn_01x01_Male J?
U 1 1
P 7240 8700
F 0 "J?" V 7394 8612 50  0000 R CNN
F 1 "X1" V 7303 8612 50  0000 R CNN
F 2 "Connector:Banana_Jack_1Pin" H 7240 8700 50  0001 C CNN
F 3 "~" H 7240 8700 50  0001 C CNN
	1    7240 8700
	0    -1   -1   0   
$EndComp
Wire Wire Line
	7240 7820 7240 8030
Wire Wire Line
	7240 8500 7240 8330
$EndSCHEMATC
